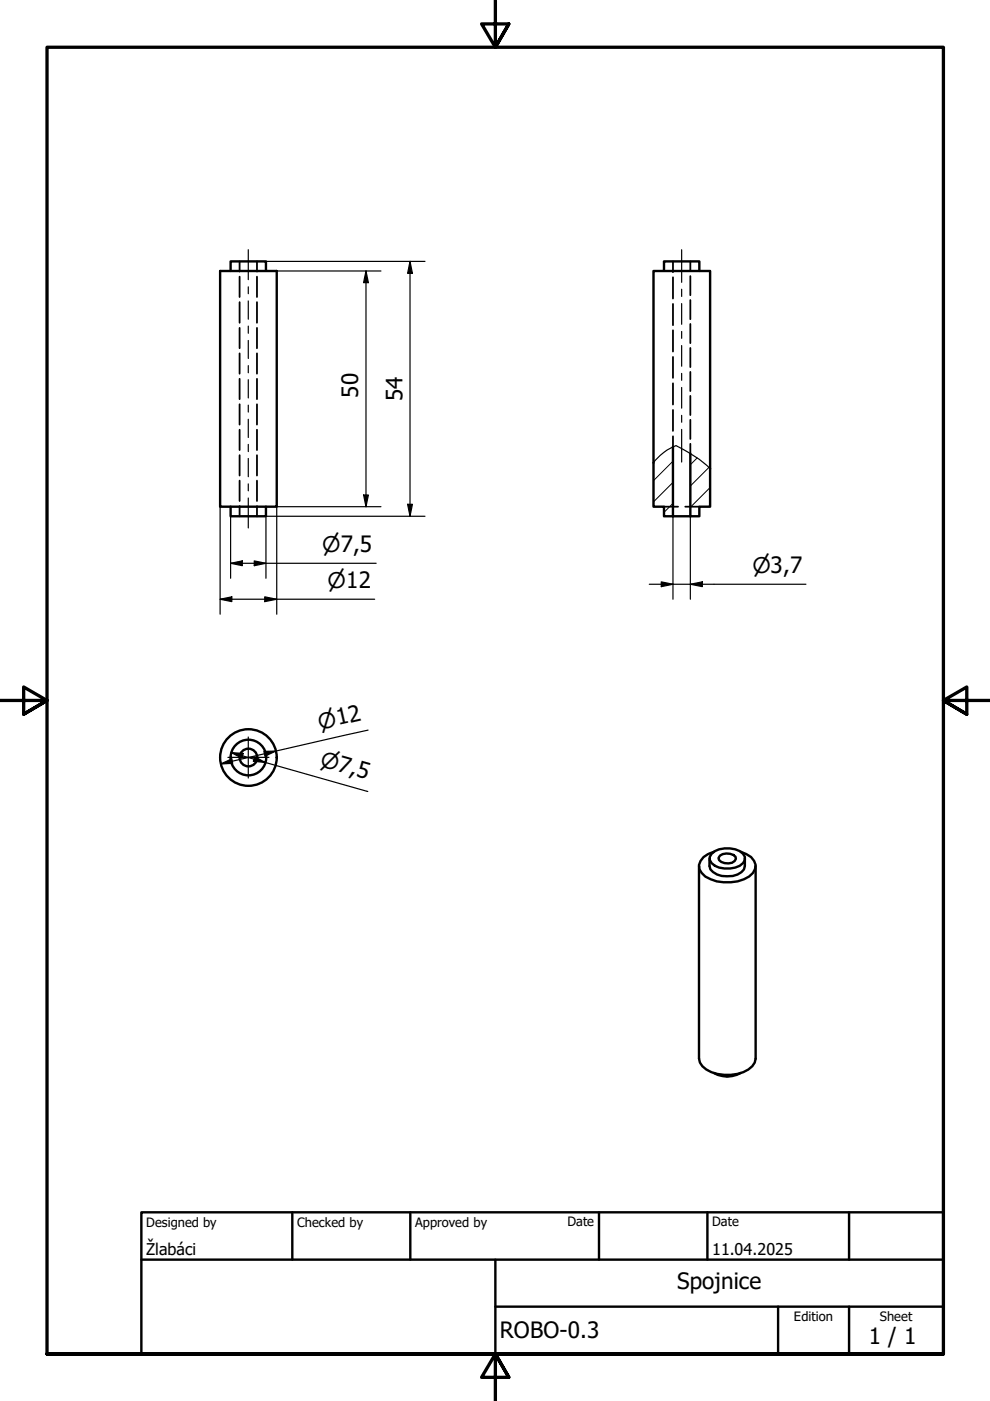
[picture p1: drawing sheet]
<svg xmlns="http://www.w3.org/2000/svg" width="210mm" height="297mm" viewBox="0 0 210 297" stroke-linecap="round" stroke-linejoin="round" font-family="sans-serif">
<!-- layer: Hatch (ISO) -->
<path d="M142.7 97.8l-4.1 4.1M147.8 97.1l-1.4 1.4M150.3 99.1l-3.9 3.9M142.7 106.7l-1.9 1.9M142.7 102.3l-4.1 4.1M150.6 103.4l-4.2 4.2" fill="none" stroke="#000" stroke-width=".21"/>
<!-- layer: Hidden (ISO) -->
<g fill="none" stroke="#000" stroke-width=".38">
<path d="M50.8 55.4v2.2M50.8 58.7v4.3M54.5 55.4v2.2M54.5 58.7v4.3M142.7 55.4v2.3M142.7 58.8v4.5M146.4 55.4v2.1M146.4 58.5v4.1M50.8 64.1v4.3M50.8 69.5v4.3M50.8 74.9v4.3M54.5 64.1v4.3"/>
<path d="M54.5 69.5v4.3M54.5 74.9v4.3M142.7 64.4v4.5M142.7 70v4.5M142.7 75.7v4.4M146.4 63.6v4.1M146.4 68.7v4.1M146.4 73.8v4M146.4 78.9v4M50.8 80.3v4.3M50.8 85.7v4.3M50.8 91.1v4.3"/>
<path d="M50.8 96.5v4.3M54.5 80.3v4.3M54.5 85.7v4.3M54.5 91.1v4.3M54.5 96.5v4.3M142.7 81.3v4.5M142.7 86.9v4.5M142.7 92.5v2.2M146.4 83.9v4.1M146.4 89v4.1M146.4 94.1v2.1M50.8 101.9v4.3"/>
<path d="M50.8 107.3v2.2M54.5 101.9v4.3M54.5 107.3v2.2M140.8 107.4h3M145.3 107.4h3"/>
</g>
<!-- layer: Visible (ISO) -->
<g fill="none" stroke="#000" stroke-width=".51">
<path d="M46.7 57.5h12v49.9h-12zM48.9 57.5v-2.1h7.5v2.1M140.8 57.5v-2.1h7.5v2.1M142.7 94.7v14.8M146.4 96.2v13.3h1.9v-2.1h2.3v-49.9h-12v49.9h2.2v2.1h1.9M48.9 107.4v2.1h7.5v-2.1M142.7 109.5h3.7M148.2 183.6v40.9a3.6 3.6 0 0 0 2.6 2.8 9.4 9.4 0 0 0 7.9-.6l.8-.7 .5-.7 .2-.8v-40.9M150.4 182v1.6a2.92 2.92 0 0 0 2.6 2.1 4.8 4.8 0 0 0 4.7-1.4l.2-.7v-1.6M150.9 181a5.3 5.3 0 0 1 6.6 0l.4 .7a2.2 2.2 0 0 1-2 2.2 5.5 5.5 0 0 1-5-.9l-.4-.6v-.7zM151.4 180.6a3.9 3.9 0 0 0-3.2 2.8 3.3 3.3 0 0 0 2.5 3 9.4 9.4 0 0 0 8.1-.5 2.48 2.48 0 0 0 .5-4.2l-2.3-1.1M152.7 181.4a2.69 2.69 0 0 1 3.3 .3v.4a2.31 2.31 0 0 1-3.5 .3l-.2-.5z"/>
<path d="M151.4 227.5a5.6 5.6 0 0 0 5.6 0"/>
<circle cx="52.7" cy="160.6" r="6"/>
<circle cx="52.7" cy="160.6" r="1.87"/>
<circle cx="52.7" cy="160.6" r="3.8"/>
</g>
<!-- layer: Break Line (ISO) -->
<path d="M138.6 98.1a11.1 11.1 0 0 1 4.7-3.6 24.7 24.7 0 0 1 7.3 4.9" fill="none" stroke="#000" stroke-width=".25"/>
<!-- layer: Border (ISO) -->
<path d="M105 0v10l-2.9-4.9h5.8l-2.9 4.9 2.9-4.9M0 148.5h10l-5-2.8v5.7l5-2.9-5 2.9M210 148.5h-10l5-2.8v5.7l-5-2.9 5 2.9M10 287.1v-277.1h190v277.1h-190h190M107.9 292l-2.9-4.9 2.9 4.9h-5.8l2.9-4.9v9.9" fill="none" stroke="#000" stroke-width=".7"/>
<!-- layer: Title (ISO) -->
<path d="M30 257h170v30.1h-170zM62 257v10.1M87 257v10.1M127 257v10.1M150 257v10.1M180 257v10.1M30 267.1h170M105 277h95M105 267.1v20M165 277v10.1M180 277v10.1" fill="none" stroke="#000" stroke-width=".51"/>
<!-- layer: Centerline (ISO) -->
<g fill="none" stroke="#000" stroke-width=".25">
<path d="M52.6 52.9v6.4M144.5 52.9v7M52.6 60.8v1.5M52.6 63.8v3.9M52.6 69.1v1.6M52.6 72.2v3.8M52.6 77.5v1.5M144.5 61.3v1.6M144.5 64.4v4.4M144.5 70.3v1.4M144.5 73.3v4.3M144.5 79.2v1.4"/>
<path d="M52.6 80.5v3.9M52.6 85.9v1.5M52.6 88.9v3.9M52.6 94.2v1.5M52.6 97.2v3.9M144.5 82.2v4.3M144.5 88.1v1.4M144.5 91v7M52.6 102.6v1.5M52.6 105.6v6.3"/>
</g>
<!-- layer: Center Mark (ISO) -->
<path d="M52.6 156.3v8.7M48.3 160.6h8.7" fill="none" stroke="#000" stroke-width=".25"/>
<!-- layer: Dimension (ISO) -->
<g fill="none" stroke="#000" stroke-width=".25">
<path d="M56.4 55.4h33.7M58.7 57.5h22.1M77.6 57.5l.5 2.4h-1zM77.6 57.5v49.9M86.9 55.4l.5 2.6h-1zM86.9 55.4v54.1M46.7 107.4v22.8M48.9 119.4l2.5-.5v1zM48.9 119.4h30.9M48.9 109.5v13.1M53.9 118.9l2.5 .5-2.5 .5zM77.1 105h1l-.5 2.4z"/>
<path d="M80.8 107.4h-22.1v22.8M86.4 106.9h1l-.5 2.6zM90.1 109.5h-33.7v13.1M142.7 109.5v17.5M146.4 109.5v17.5M46.7 127l2.4-.5v1.1zM46.7 127h32.7M56.1 126.5l2.6 .5-2.6 .6zM137.7 123.9h33.2M140.2 123.4l2.5 .5-2.5 .5zM146.4 123.9l2.5-.5v1zM49 159.6l2.6 .2-.3 1z"/>
<path d="M49 159.6l29 8.2M55.9 159.3l2.6-.1-2.3 1.1zM78 154.8l-31.2 7.2M46.8 162l2.3-1.1 .2 .9zM54 160.5l2.3 1.2-2.6-.3z"/>
</g>
<g fill="#000">
<path d="M77.6 57.5l.5 2.4h-1zM86.9 55.4l.5 2.6h-1zM48.9 119.4l2.5-.5v1zM53.9 118.9l2.5 .5-2.5 .5zM77.1 105h1l-.5 2.4zM86.4 106.9h1l-.5 2.6zM46.7 127l2.4-.5v1.1zM56.1 126.5l2.6 .5-2.6 .6zM140.2 123.4l2.5 .5-2.5 .5zM146.4 123.9l2.5-.5v1zM49 159.6l2.6 .2-.3 1zM46.8 162l2.3-1.1 .2 .9z"/>
<path d="M54 160.5l2.3 1.2-2.6-.3zM55.9 159.3l2.6-.1-2.3 1.1z"/>
</g>
<g font-size="4.8">
<text x="75.9" y="84.3" transform="rotate(-90 75.9 84.3)">50</text>
<text x="85.3" y="85.1" transform="rotate(-90 85.3 85.1)">54</text>
<text x="143.6" y="273.4">Spojnice</text>
<text x="106" y="283.8">ROBO-0.3</text>
<text x="184.2" y="285">1 / 1</text>
</g>
<g font-size="4.6">
<text x="68.3" y="117">⌀7,5</text>
<text x="69.5" y="124.6">⌀12</text>
<text x="159.5" y="121.5">⌀3,7</text>
<text x="67.8" y="154.7" transform="rotate(-13 67.8 154.7)">⌀12</text>
<text x="67.7" y="162.4" transform="rotate(16 67.7 162.4)">⌀7,5</text>
</g>
<g font-size="3.4">
<text x="31" y="266">Žlabáci</text>
<text x="151" y="266">11.04.2025</text>
</g>
<g font-size="2.7">
<text x="31" y="260.1">Designed by</text>
<text x="63" y="260.1">Checked by</text>
<text x="88" y="260.1">Approved by</text>
<text x="120.3" y="260">Date</text>
<text x="151" y="260">Date</text>
<text x="168.3" y="280.1">Edition</text>
<text x="186.6" y="280.1">Sheet</text>
</g>
</svg>
